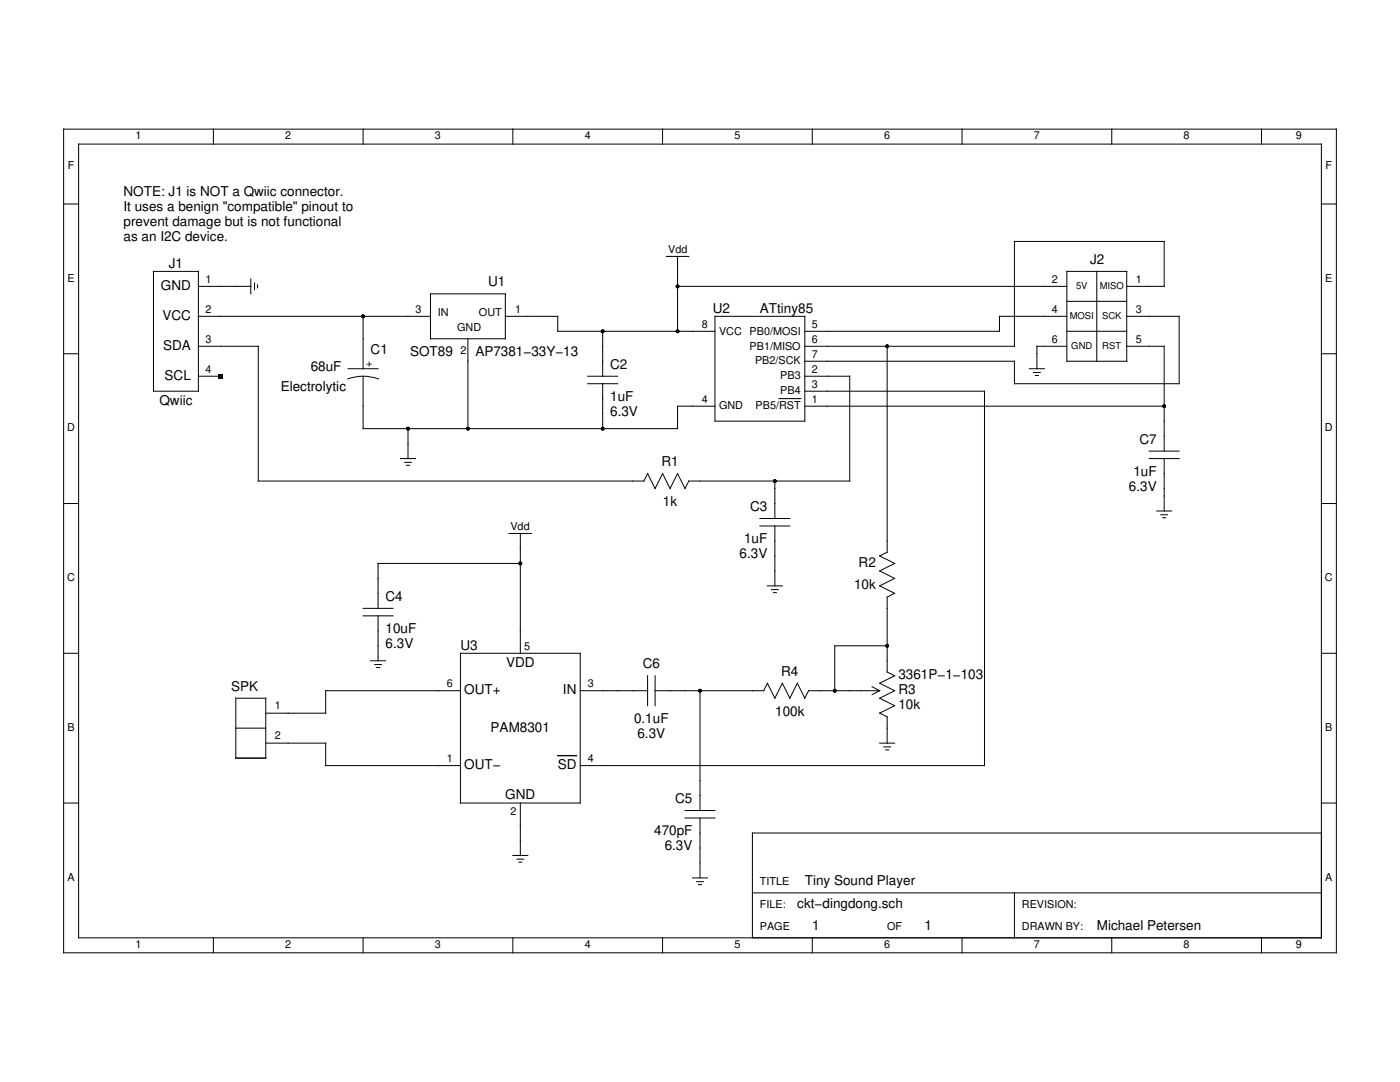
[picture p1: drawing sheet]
<svg xmlns="http://www.w3.org/2000/svg" width="279mm" height="216mm" viewBox="0 0 279 216" stroke-linecap="round" stroke-linejoin="round" font-family="sans-serif">
<g fill="none" stroke="#000" stroke-width=".2">
<path d="M12.7 25.8h254v164.3h-254zM15.7 28.8h248v158.3h-248zM42.6 25.8v3M72.5 25.8v3M102.3 25.8v3M132.2 25.8v3M162.1 25.8v3M192 25.8v3M221.9 25.8v3M251.8 25.8v3M12.7 40.7h3M30.6 54.2h9v23.9h-9z"/>
<path d="M39.6 57.1h10.5M50.1 55.6v3M50.8 56.5v1.3M51.4 56.8v.6M85.9 58.6h15v9h-15zM133 51.2h4.5M135.2 51.2v14.9M135.2 57.1h77.7M212.9 54.2h12v17.9h-12zM218.9 54.2v17.9M224.9 57.1h7.4v-8.9h-29.8v20.9h-41.9M263.7 40.7h3"/>
<path d="M12.7 70.6h3M39.6 69.1h11.9v26.9h77M39.6 75.1h4.5M39.6 63.1h46.3M69.4 75.6a9 9 0 0 1 6.1 0M69.5 73.6h6M72.5 75.1v10.4h62.7v-4.5h7.5M72.5 63.1v10.5M93.4 67.6v17.9M100.9 63.1h10.4v3h31.4M117.3 75.1h6M117.3 76.6h6"/>
<path d="M120.3 66.1v9M120.3 76.6v8.9M142.7 63.1h17.9v20.9h-17.9zM160.6 75.1h9v20.9h-32.1l-.8 1.5-1.5-3-1.5 3-1.5-3-1.5 3-1.5-3M160.6 78.1h35.9v74.7h-80.7M177.1 69.1v41.1l-1.5 .7 2.9 1.5-2.9 1.5 2.9 1.5-2.9 1.5 2.9 1.5-1.4 .7M205.4 73.6h3M206.3 74.3h1.3M206.6 74.9h.6M212.9 69.1h-6v4.5M212.9 63.1h-13.4v3h-38.9M212.9 66.1h12"/>
<path d="M212.9 60.1h12M224.9 69.1h7.4v20.9M224.9 63.1h10.4v13.5h-32.8v-4.5h-41.9M263.7 70.6h3M79.9 91.5h3M80.8 92.3h1.3M81.1 92.9h.6M81.4 85.5v6M129.3 94.5l-.8 1.5M154.6 96v7.5M160.6 81h71.7M229.3 91.5h6"/>
<path d="M229.3 90h6M232.3 91.5v10.5M12.7 100.5h3M101.6 106.4h4.5M103.8 106.4v24M103.8 112.4h-28.3v9M151.7 103.5h5.9M151.7 105h5.9M153.1 116.9h3M154 117.7h1.3M154.3 118.3h.6M154.6 105v11.9"/>
<path d="M177.1 119.1v15l1.4 .7-2.9 1.5 2.9 1.5-2.9 1.5 2.9 1.5-2.9 1.5 1.5 .8v5.2M230.8 102h3M231.7 102.7h1.3M232 103.3h.6M263.7 100.5h3M12.7 130.4h3M47.1 139.3h5.9v12h-5.9zM72.5 121.4h5.9M72.5 122.9h5.9M74 131.8h2.9M74.8 132.6h1.3M75.2 133.2h.6"/>
<path d="M75.5 122.9v8.9M91.9 130.4h23.9v29.8h-23.9zM91.9 137.8h-26.9v4.5h-12M115.8 137.8h13.4M129.2 134.8v6M130.7 137.8h21.7l.8-1.5 1.4 3 1.5-3 1.5 3 1.5-3 1.5 3 .8-1.5h14.2l-1.6 .8M130.7 134.8v6M139.7 137.8v23.9M174 137l1.5 .8M177.1 128.9h-10.5v8.9M263.7 130.4h3M47.1 145.3h5.9"/>
<path d="M53 148.3h12v4.5h26.9M175.6 148.3h2.9M176.4 149h1.3M176.8 149.6h.6M12.7 160.2h3M102.3 170.7h3M103.2 171.4h1.3M103.5 172h.6M103.8 160.2v10.5M136.7 161.7h6M136.7 163.2h6M138.2 175.2h3"/>
<path d="M139 175.9h1.4M139.4 176.5h.6M139.7 163.2v12M150.2 178.2h113.5M202.5 178.2v8.9M263.7 166.2h-113.5v20.9M263.7 160.2h3M42.6 187.1v3M72.5 187.1v3M102.3 187.1v3M132.2 187.1v3M162.1 187.1v3"/>
<path d="M192 187.1v3M221.9 187.1v3M251.8 187.1v3"/>
</g>
<path d="M155.5 79.5h4.3" fill="none" stroke="#000" stroke-width=".22"/>
<path d="M111.3 150.8h3.7" fill="none" stroke="#000" stroke-width=".27"/>
<g fill="#000">
<path d="M43.6 74.6h.9v.9h-.9z"/>
<circle cx="135.2" cy="57.1" r=".37"/>
<circle cx="72.5" cy="63.1" r=".37"/>
<circle cx="120.3" cy="66.1" r=".37"/>
<circle cx="135.2" cy="66.1" r=".37"/>
<circle cx="177.1" cy="69.1" r=".37"/>
<circle cx="81.4" cy="85.5" r=".37"/>
<circle cx="93.4" cy="85.5" r=".37"/>
<circle cx="120.3" cy="85.5" r=".37"/>
<circle cx="154.6" cy="96" r=".37"/>
<circle cx="232.3" cy="81" r=".37"/>
<circle cx="103.8" cy="112.4" r=".37"/>
<circle cx="139.7" cy="137.8" r=".37"/>
<circle cx="166.6" cy="137.8" r=".37"/>
<circle cx="177.1" cy="128.9" r=".37"/>
</g>
<g font-size="2.7">
<text x="24.7" y="39.1">NOTE: J1 is NOT a Qwiic connector.</text>
<text x="24.7" y="42.1">It uses a benign &quot;compatible&quot; pinout to</text>
<text x="24.7" y="45.2">prevent damage but is not functional</text>
<text x="24.7" y="48.2">as an I2C device.</text>
<text x="33.7" y="53.4">J1</text>
<text x="217.5" y="52.7">J2</text>
<text x="32.1" y="57.9">GND</text>
<text x="97.4" y="57.1">U1</text>
<text x="32.4" y="63.8">VCC</text>
<text x="142.2" y="62.4">U2</text>
<text x="151.7" y="62.4">ATtiny85</text>
<text x="32.6" y="69.8">SDA</text>
<text x="74" y="70.6">C1</text>
<text x="81.8" y="71.1">SOT89</text>
<text x="94.9" y="71.1">AP7381−33Y−13</text>
<text x="32.9" y="75.8">SCL</text>
<text x="62" y="74">68uF</text>
<text x="121.8" y="73.6">C2</text>
<text x="31.8" y="80.8">Qwiic</text>
<text x="56" y="78.1">Electrolytic</text>
<text x="121.8" y="80">1uF</text>
<text x="121.8" y="83">6.3V</text>
<text x="227.4" y="88.5">C7</text>
<text x="132" y="93">R1</text>
<text x="226.2" y="95">1uF</text>
<text x="132.3" y="100.9">1k</text>
<text x="149.7" y="102">C3</text>
<text x="225.3" y="98">6.3V</text>
<text x="147.6" y="111.4">6.3V</text>
<text x="148.5" y="108.4">1uF</text>
<text x="171.4" y="113.1">R2</text>
<text x="76.9" y="119.9">C4</text>
<text x="170.5" y="117.6">10k</text>
<text x="76.9" y="126.3">10uF</text>
<text x="76.9" y="129.3">6.3V</text>
<text x="91.9" y="129.6">U3</text>
<text x="46.1" y="137.8">SPK</text>
<text x="101" y="133.1">VDD</text>
<text x="128.3" y="133.3">C6</text>
<text x="155.9" y="134.8">R4</text>
<text x="179.3" y="135.5">3361P−1−103</text>
<text x="92.6" y="138.5">OUT+</text>
<text x="112.3" y="138.5">IN</text>
<text x="154.7" y="142.8">100k</text>
<text x="179.3" y="138.5">R3</text>
<text x="179.3" y="141.5">10k</text>
<text x="97.9" y="146">PAM8301</text>
<text x="126.5" y="144.3">0.1uF</text>
<text x="127.2" y="147.3">6.3V</text>
<text x="92.6" y="153.5">OUT−</text>
<text x="111.3" y="153.5">SD</text>
<text x="100.8" y="159.5">GND</text>
<text x="134.8" y="160.2">C5</text>
<text x="130.6" y="166.7">470pF</text>
<text x="132.7" y="169.7">6.3V</text>
<text x="160.6" y="176.7">Tiny Sound Player</text>
<text x="159.1" y="181.2">ckt−dingdong.sch</text>
<text x="162.1" y="185.6">1</text>
<text x="184.5" y="185.6">1</text>
<text x="218.9" y="185.6">Michael Petersen</text>
</g>
<g font-size="2.2">
<text x="27" y="27.8">1</text>
<text x="56.9" y="27.8">2</text>
<text x="86.8" y="27.8">3</text>
<text x="116.7" y="27.8">4</text>
<text x="146.6" y="27.8">5</text>
<text x="176.5" y="27.8">6</text>
<text x="206.3" y="27.8">7</text>
<text x="236.2" y="27.8">8</text>
<text x="258.6" y="27.8">9</text>
<text x="13.5" y="33.8">F</text>
<text x="264.5" y="33.8">F</text>
<text x="133.3" y="50.4">Vdd</text>
<text x="13.5" y="56.2">E</text>
<text x="41" y="56.5">1</text>
<text x="209.9" y="56.4">2</text>
<text x="226.7" y="56.4">1</text>
<text x="264.5" y="56.2">E</text>
<text x="41" y="62.4">2</text>
<text x="82.9" y="62.4">3</text>
<text x="87.4" y="63.1">IN</text>
<text x="95.6" y="63.1">OUT</text>
<text x="102.8" y="62.4">1</text>
<text x="140.1" y="65.4">8</text>
<text x="162" y="65.4">5</text>
<text x="209.9" y="62.4">4</text>
<text x="226.7" y="62.4">3</text>
<text x="41" y="68.4">3</text>
<text x="91.2" y="66.1">GND</text>
<text x="91.9" y="70.6">2</text>
<text x="143.5" y="66.8">VCC</text>
<text x="149.6" y="66.8">PB0/MOSI</text>
<text x="149.6" y="69.7">PB1/MISO</text>
<text x="162" y="68.4">6</text>
<text x="162" y="71.4">7</text>
<text x="209.9" y="68.3">6</text>
<text x="226.7" y="68.3">5</text>
<text x="41" y="74.4">4</text>
<text x="73.2" y="72.1" transform="rotate(90 73.2 72.1)">+</text>
<text x="150.7" y="72.7">PB2/SCK</text>
<text x="155.7" y="75.7">PB3</text>
<text x="162" y="77.4">3</text>
<text x="162" y="74.4">2</text>
<text x="140.1" y="80.4">4</text>
<text x="143.5" y="81.7">GND</text>
<text x="150.8" y="81.7">PB5/RST</text>
<text x="155.7" y="78.7">PB4</text>
<text x="162" y="80.4">1</text>
<text x="13.4" y="86.1">D</text>
<text x="264.4" y="86.1">D</text>
<text x="101.9" y="105.7">Vdd</text>
<text x="13.4" y="116">C</text>
<text x="264.4" y="116">C</text>
<text x="104.6" y="129.6">5</text>
<text x="89.2" y="137.1">6</text>
<text x="117.3" y="137.1">3</text>
<text x="54.8" y="141.6">1</text>
<text x="13.5" y="145.9">B</text>
<text x="54.8" y="147.5">2</text>
<text x="264.5" y="145.9">B</text>
<text x="89.2" y="152">1</text>
<text x="117.3" y="152">4</text>
<text x="101.9" y="162.5">2</text>
<text x="13.5" y="175.7">A</text>
<text x="151.7" y="176.7">TITLE</text>
<text x="264.5" y="175.7">A</text>
<text x="151.7" y="181.2">FILE:</text>
<text x="151.7" y="185.6">PAGE</text>
<text x="177.1" y="185.6">OF</text>
<text x="203.9" y="181.2">REVISION:</text>
<text x="203.9" y="185.6">DRAWN BY:</text>
<text x="27" y="189.2">1</text>
<text x="56.9" y="189.2">2</text>
<text x="86.8" y="189.2">3</text>
<text x="116.7" y="189.2">4</text>
<text x="146.6" y="189.2">5</text>
<text x="176.5" y="189.2">6</text>
<text x="206.3" y="189.2">7</text>
<text x="236.2" y="189.2">8</text>
<text x="258.6" y="189.2">9</text>
</g>
<g font-size="1.9">
<text x="214.7" y="57.6">5V</text>
<text x="219.5" y="57.6">MISO</text>
<text x="213.5" y="63.6">MOSI</text>
<text x="219.9" y="63.6">SCK</text>
<text x="213.8" y="69.6">GND</text>
<text x="220" y="69.6">RST</text>
</g>
</svg>
